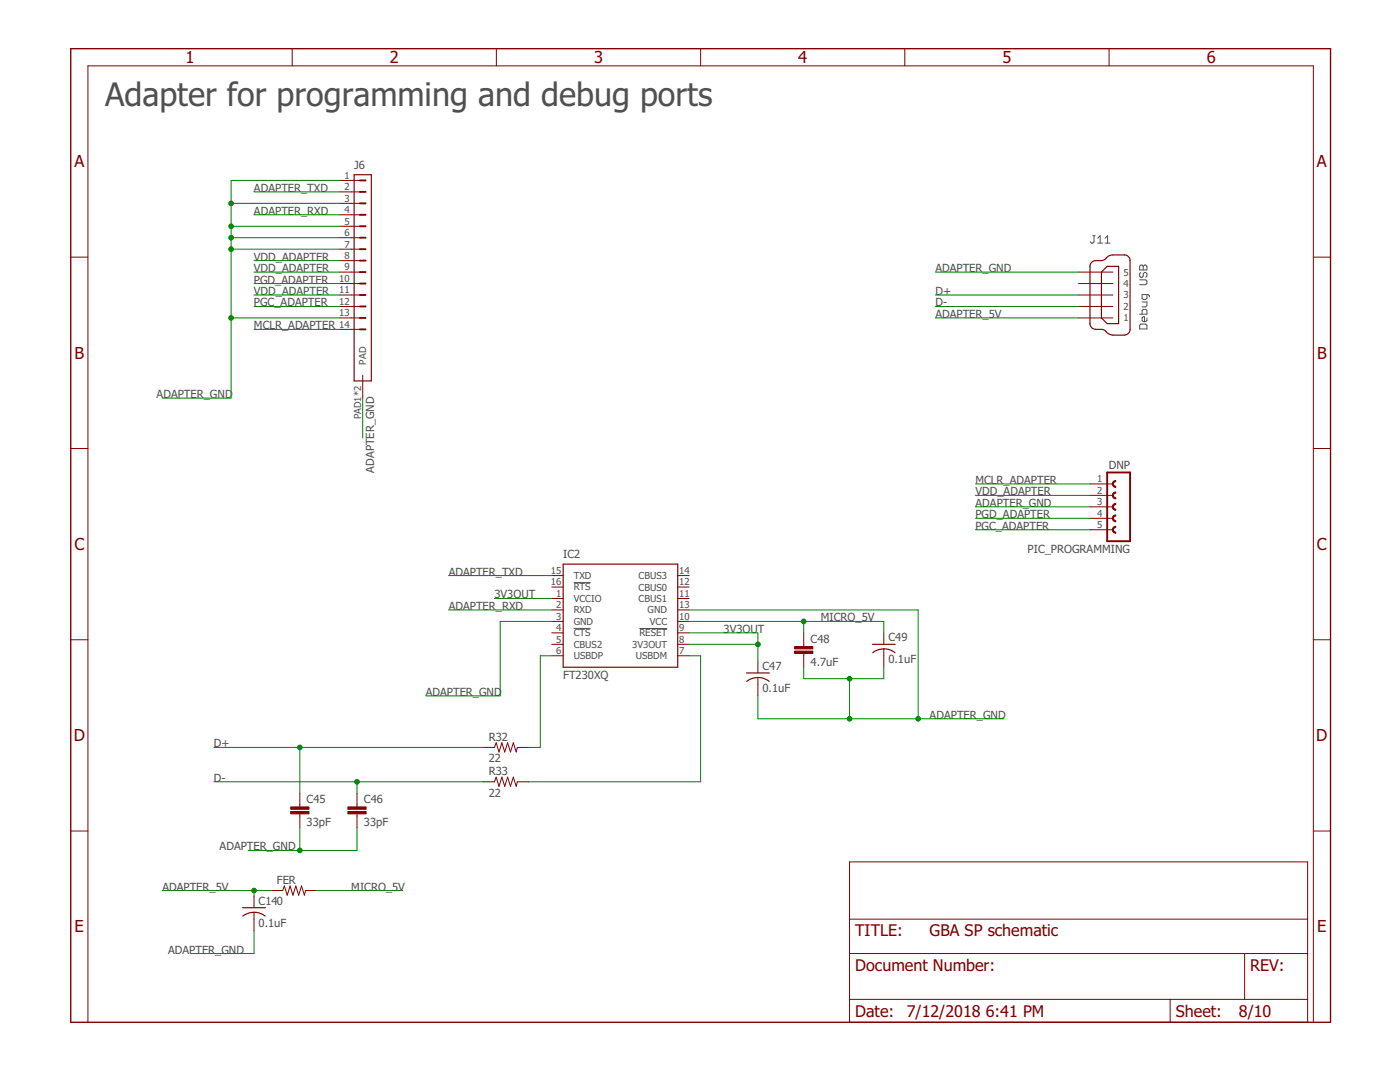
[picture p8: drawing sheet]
<svg xmlns="http://www.w3.org/2000/svg" width="279mm" height="216mm" viewBox="0 0 279 216" stroke-linecap="round" stroke-linejoin="round" font-family="sans-serif">
<g fill="none" stroke="#505050" stroke-width=".2">
<path d="M218.1 47h.5M218.3 47v1.3l-.2 .2h-.3l-.2-.2M219.1 48.5h.9M219.1 47.5l.5-.5v1.5M220.6 48.5h.9M220.6 47.5l.4-.5v1.5M227.4 53.1l.3-.2h.2l.3 .2 .2-.2h.2l.3 .2v.8h-1.5zM227.4 55.8h1.2l.3 .3v.5l-.3 .2h-1.2M227.7 54.4l-.3 .2v.5l.3 .2h.2l.3-.2v-.5l.2-.2h.2l.3 .2v.5l-.3 .2M228.2 53.1v.8M228.9 58.8v.7l-.3 .3h-.4l-.3-.3v-.7h1.2l.3 .2v.3M227.4 62.7h1.5v-.7l-.3-.3h-.4l-.3 .3v.7"/>
<path d="M227.7 64.7h.9l.3 .2v.7h-1.5v-.7zM227.9 60.3h1v.7l-.3 .2h-.7M228.9 63.4v.5l-.3 .3h-.4l-.3-.3v-.5l.3-.2h.2v1M114.5 116.2h3.4M114.5 125.4h3.4M127.6 125.4h5.6"/>
</g>
<path d="M14.1 9.7h251.4v194.3h-251.4z" fill="none" stroke="#800000" stroke-width=".28"/>
<g fill="none" stroke="#800000" stroke-width=".2">
<path d="M58.3 9.7v3.4M99.1 9.7v3.4M139.8 9.7v3.4M180.6 9.7v3.4M221.3 9.7v3.4M67.8 36h4M67.8 38.3h4M14.1 51.3h3.4M67.8 54.3h4M67.8 56.6h4M67.8 58.9h4M67.8 40.6h4"/>
<path d="M67.8 42.9h4M67.8 45.1h4M67.8 47.4h4M67.8 49.7h4M67.8 52h4M215.2 54.3h6.9M215.2 56.6h6.9M215.2 58.9h6.9M262.1 51.3h3.4M67.8 61.2h4M67.8 63.4h4M67.8 65.7h4"/>
<path d="M72.4 74.9v4.5M215.2 61.2h6.9M215.2 63.4h6.9M14.1 89.5h3.4M217.5 96.6h4.6M217.5 98.8h4.6M262.1 89.5h3.4M110.1 114.9h2.3M110.1 117.1h2.3M110.1 119.4h2.3M135.3 114.9h2.2M135.3 117.1h2.2"/>
<path d="M135.3 119.4h2.2M217.5 101.1h4.6M217.5 103.4h4.6M217.5 105.7h4.6M14.1 127.7h3.4M110.1 121.7h2.3M110.1 124h2.3M110.1 126.3h2.3M110.1 128.6h2.3M110.1 130.9h2.3M135.3 121.7h2.2M135.3 124h2.2"/>
<path d="M135.3 126.3h2.2M135.3 128.6h2.2M135.3 130.9h2.2M151.3 132v2.3M151.3 135.2v3.7M160.4 126.3v2.7M160.4 130.4v2.7M176.4 126.3v2.3M176.4 129.5v3.6M262.1 127.7h3.4M59.8 158.3v2.7M71.2 158.3v2.7"/>
<path d="M96.4 149.1h2.3l.3-.9 .6 1.9 .6-1.9 .5 1.9 .6-1.9 .6 1.9 .5-1.9 .6 1.9 .3-1h2.2M96.4 156h2.3l.3-.9 .6 1.8 .6-1.8 .5 1.8 .6-1.8 .6 1.8 .5-1.8 .6 1.8 .3-.9h2.2M14.1 165.8h3.4M50.7 178.8v2.3M54.1 177.7h2.3l.3-.9 .6 1.8 .6-1.8 .6 1.8 .5-1.8 .6 1.8 .6-1.8 .5 1.8 .3-.9h2.3M59.8 162.4v2.7M71.2 162.4v2.7M169.5 172h91.5v32h-91.5zM262.1 165.8h3.4M50.7 182v3.7M169.5 190.3h91.5M169.5 199.4h91.5"/>
<path d="M169.5 183.4h91.5M233.5 199.4v4.6M248.4 190.3v9.1M17.5 204v-190.9h244.6v190.9"/>
</g>
<path d="M70.7 34.9h3.4v41.1h-3.4zM217.8 52.4l.2-.1a2.17 2.17 0 0 1 1.8-.3l.5-.1 1.2-.9 .6-.1h2.5l.7 .4 .2 .7v14l-.4 .6-.7 .3-2.6-.1-.6-.2-.6-.6a2.28 2.28 0 0 0-1.9-.3l-.7-.2-.4-.4-.1-.5v-11.5zM221 53.1h2.2v11.5h-2.2l-1.2-1.2v-9.1zM112.4 112.6h22.9v20.5h-22.9zM149 134.3h4.5M151.3 135.2l.9 .1 1.3 .7M151.3 135.2l-1.4 .3-.9 .5M174.1 128.6h4.6M174.2 130.2a3.5 3.5 0 0 1 4.4 0M48.4 181.1h4.6M48.5 182.8a3.6 3.6 0 0 1 4.4 0" fill="none" stroke="#800000" stroke-width=".23"/>
<g fill="none" stroke="#800000" stroke-width=".38">
<path d="M71.8 36h1.2M71.8 38.3h1.2M71.8 40.6h1.2M71.8 42.9h1.2M71.8 45.1h1.2M71.8 47.4h1.2M71.8 49.7h1.2M71.8 52h1.2M71.8 54.3h1.2M71.8 56.6h1.2M71.8 58.9h1.2M71.8 61.2h1.2"/>
<path d="M71.8 63.4h1.2M71.8 65.7h1.2M221 94.3h4.5v13.7h-4.5z"/>
</g>
<g fill="#800000" stroke="#800000" stroke-width=".2">
<path d="M222.2 100.6l.5-.1v.2a.46 .46 0 0 0-.5 .4 .46 .46 0 0 0 .5 .5v.2a.7 .7 0 0 1-.7-.4 .7 .7 0 0 1 .2-.8z" fill-rule="evenodd"/>
<path d="M222.2 98.4l.5-.2v.2a.46 .46 0 0 0-.5 .5 .46 .46 0 0 0 .5 .4v.2a.7 .7 0 0 1-.7-.4 .7 .7 0 0 1 .2-.7z" fill-rule="evenodd"/>
<path d="M222.2 96.1l.5-.2v.2a.46 .46 0 0 0-.5 .5 .46 .46 0 0 0 .5 .4v.3a.7 .7 0 0 1-.7-.5 .7 .7 0 0 1 .2-.7z" fill-rule="evenodd"/>
<path d="M222.2 105.2l.5-.2v.3a.46 .46 0 0 0-.5 .4 .46 .46 0 0 0 .5 .5v.2a.7 .7 0 0 1-.7-.4 .7 .7 0 0 1 .2-.8z" fill-rule="evenodd"/>
<path d="M222.2 102.9l.5-.2v.3a.46 .46 0 0 0-.5 .4 .46 .46 0 0 0 .5 .5v.2a.7 .7 0 0 1-.7-.4 .7 .7 0 0 1 .2-.8z" fill-rule="evenodd"/>
</g>
<g fill="#800000" stroke="#800000" stroke-width=".2">
<path d="M69.4 161.9h3.7v.5h-3.7z"/>
<path d="M69.4 161h3.7v.5h-3.7z"/>
<path d="M58 161.9h3.7v.5h-3.7z"/>
<path d="M58 161h3.7v.5h-3.7z"/>
<path d="M158.6 129.9h3.6v.5h-3.6z"/>
<path d="M158.6 129h3.6v.5h-3.6z"/>
</g>
<g fill="none" stroke="#008000" stroke-width=".2">
<path d="M50.7 38.3h17.1M67.8 36h-21.7v43.4h-13.7M46.1 49.7h21.7M46.1 47.4h21.7M46.1 40.6h21.7M46.1 45.1h21.7M50.7 54.3h17.1M50.7 58.9h17.1M50.7 52h17.1M50.7 56.6h17.1M50.7 42.9h17.1M186.7 54.3h28.5"/>
<path d="M186.7 58.9h28.5M46.1 63.4h21.7M50.7 65.7h17.1M50.7 61.2h17.1M72.4 79.4v8M186.7 63.4h28.5M186.7 61.2h28.5M194.7 96.6h22.8M194.7 98.8h22.8M89.5 114.9h20.6M98.7 119.4h11.4M194.7 101.1h22.8"/>
<path d="M194.7 103.4h22.8M194.7 105.7h22.8M89.5 121.7h20.6M110.1 124h-10.3v14.9h-14.8M110.1 130.9h-2.3v18.2h-2.3M137.5 124h38.9v2.3M137.5 121.7h45.7v21.7M137.5 126.3h13.8v5.7M137.5 130.9h2.3v25.1h-34.3M137.5 128.6h13.8M151.3 138.9v4.5h49.1M160.4 124v2.3"/>
<path d="M160.4 133.1v2.3h16v-2.3M169.5 135.4v8M42.7 149.1h53.7M42.7 156h53.7M59.8 149.1v9.2M71.2 156v2.3M32.4 177.7h21.7M50.7 177.7v1.1M59.8 165.1v4.6M63.3 177.7h17.1M71.2 165.1v4.6h-21.6M50.7 185.7v4.6h-12.6"/>
</g>
<g fill="#008000" stroke="#008000" stroke-width=".2">
<circle cx="59.8" cy="169.7" r=".47"/>
<circle cx="169.5" cy="135.4" r=".47"/>
<circle cx="169.5" cy="143.4" r=".47"/>
<circle cx="183.2" cy="143.4" r=".47"/>
<circle cx="46.1" cy="63.4" r=".47"/>
<circle cx="46.1" cy="49.7" r=".47"/>
<circle cx="46.1" cy="47.4" r=".47"/>
<circle cx="46.1" cy="40.6" r=".47"/>
<circle cx="46.1" cy="45.1" r=".47"/>
<circle cx="59.8" cy="149.1" r=".47"/>
<circle cx="71.2" cy="156" r=".47"/>
<circle cx="50.7" cy="177.7" r=".47"/>
<circle cx="160.4" cy="124" r=".47"/>
<circle cx="151.3" cy="128.6" r=".47"/>
</g>
<text font-size="6.5" fill="#505050" x="21" y="21.1">Adapter for programming and debug ports</text>
<g font-size="3.3" fill="#800000">
<text x="37" y="12.6">1</text>
<text x="77.8" y="12.6">2</text>
<text x="118.6" y="12.6">3</text>
<text x="159.3" y="12.6">4</text>
<text x="200.1" y="12.6">5</text>
<text x="240.8" y="12.6">6</text>
<text x="14.8" y="33.4">A</text>
<text x="262.8" y="33.4">A</text>
<text x="14.9" y="71.6">B</text>
<text x="262.8" y="71.6">B</text>
<text x="14.8" y="109.7">C</text>
<text x="262.8" y="109.7">C</text>
<text x="14.7" y="147.9">D</text>
<text x="262.7" y="147.9">D</text>
<text x="14.9" y="186.1">E</text>
<text x="262.9" y="186.1">E</text>
</g>
<g font-size="3.2" fill="#800000">
<text x="170.7" y="186.8">TITLE:</text>
<text x="185.5" y="186.8">GBA SP schematic</text>
<text x="170.7" y="193.7">Document Number:</text>
<text x="249.5" y="193.7">REV:</text>
<text x="170.7" y="202.8">Date:</text>
<text x="181" y="202.8">7/12/2018</text>
<text x="196.7" y="202.8">6:41 PM</text>
<text x="234.7" y="202.8">Sheet:</text>
<text x="247.2" y="202.8">8/10</text>
</g>
<g font-size="2.2" fill="#505050">
<text x="70.7" y="33.7">J6</text>
<text x="50.7" y="38.3">ADAPTER_TXD</text>
<text x="50.7" y="42.9">ADAPTER_RXD</text>
<text x="50.7" y="52">VDD_ADAPTER</text>
<text x="50.7" y="58.9">VDD_ADAPTER</text>
<text x="50.7" y="54.3">VDD_ADAPTER</text>
<text x="50.7" y="56.6">PGD_ADAPTER</text>
<text x="186.7" y="54.3">ADAPTER_GND</text>
<text x="186.7" y="58.9">D+</text>
<text x="50.7" y="65.7">MCLR_ADAPTER</text>
<text x="50.7" y="61.1">PGC_ADAPTER</text>
<text x="186.7" y="61.1">D-</text>
<text x="186.7" y="63.4">ADAPTER_5V</text>
<text x="31.3" y="79.4">ADAPTER_GND</text>
<text x="74.7" y="94.3" transform="rotate(-90 74.7 94.3)">ADAPTER_GND</text>
<text x="221.3" y="93.6">DNP</text>
<text x="194.7" y="101.1">ADAPTER_GND</text>
<text x="194.7" y="96.6">MCLR_ADAPTER</text>
<text x="194.7" y="98.9">VDD_ADAPTER</text>
<text x="194.7" y="103.4">PGD_ADAPTER</text>
<text x="194.7" y="105.7">PGC_ADAPTER</text>
<text x="112.4" y="111.4">IC2</text>
<text x="205.1" y="110.3">PIC_PROGRAMMING</text>
<text x="89.5" y="114.9">ADAPTER_TXD</text>
<text x="98.7" y="119.4">3V3OUT</text>
<text x="89.5" y="121.7">ADAPTER_RXD</text>
<text x="163.8" y="124">MICRO_5V</text>
<text x="144.4" y="126.3">3V3OUT</text>
<text x="161.8" y="128.2">C48</text>
<text x="177.3" y="128">C49</text>
<text x="112.4" y="135.4">FT230XQ</text>
<text x="152.2" y="133.7">C47</text>
<text x="161.8" y="132.8">4.7uF</text>
<text x="177.3" y="132.3">0.1uF</text>
<text x="85" y="138.8">ADAPTER_GND</text>
<text x="152.2" y="138">0.1uF</text>
<text x="185.5" y="143.4">ADAPTER_GND</text>
<text x="42.7" y="149.1">D+</text>
<text x="97.5" y="147.8">R32</text>
<text x="42.7" y="156">D-</text>
<text x="97.5" y="152.1">22</text>
<text x="97.5" y="154.6">R33</text>
<text x="61.2" y="160.2">C45</text>
<text x="72.6" y="160.2">C46</text>
<text x="97.5" y="159">22</text>
<text x="61.2" y="164.8">33pF</text>
<text x="72.6" y="164.8">33pF</text>
<text x="43.8" y="169.7">ADAPTER_GND</text>
<text x="32.4" y="177.7">ADAPTER_5V</text>
<text x="55.3" y="176.4">FER</text>
<text x="70.1" y="177.7">MICRO_5V</text>
<text x="51.6" y="184.9">0.1uF</text>
<text x="51.6" y="180.6">C140</text>
<text x="33.5" y="190.3">ADAPTER_GND</text>
</g>
<g font-size="1.9" fill="#505050">
<text x="68.7" y="35.7">1</text>
<text x="68.7" y="38">2</text>
<text x="68.7" y="40.3">3</text>
<text x="68.7" y="42.5">4</text>
<text x="68.7" y="44.8">5</text>
<text x="68.7" y="47.1">6</text>
<text x="68.7" y="49.4">7</text>
<text x="68.7" y="51.7">8</text>
<text x="68.7" y="54">9</text>
<text x="67.7" y="56.3">10</text>
<text x="67.7" y="58.5">11</text>
<text x="224.2" y="55">5</text>
<text x="224.2" y="57.3">4</text>
<text x="224.2" y="59.5">3</text>
<text x="67.7" y="60.8">12</text>
<text x="67.7" y="63.1">13</text>
<text x="67.7" y="65.4">14</text>
<text x="224.2" y="61.8">2</text>
<text x="224.2" y="64.1">1</text>
<text x="73.1" y="72.8" transform="rotate(-90 73.1 72.8)">PAD</text>
<text x="72.1" y="83.7" transform="rotate(-90 72.1 83.7)">PAD1*2</text>
<text x="218.9" y="96.2">1</text>
<text x="218.9" y="98.5">2</text>
<text x="218.9" y="100.8">3</text>
<text x="218.9" y="103.1">4</text>
<text x="218.9" y="105.4">5</text>
<text x="110" y="114.5">15</text>
<text x="110" y="116.8">16</text>
<text x="111" y="119.1">1</text>
<text x="114.5" y="115.5">TXD</text>
<text x="114.5" y="117.8">RTS</text>
<text x="127.4" y="117.8">CBUS0</text>
<text x="127.4" y="115.5">CBUS3</text>
<text x="135.6" y="119.1">11</text>
<text x="135.6" y="116.8">12</text>
<text x="135.6" y="114.5">14</text>
<text x="111" y="121.4">2</text>
<text x="111" y="123.7">3</text>
<text x="111" y="126">4</text>
<text x="114.5" y="120.1">VCCIO</text>
<text x="114.5" y="122.4">RXD</text>
<text x="114.5" y="124.7">GND</text>
<text x="127.4" y="120.1">CBUS1</text>
<text x="129.3" y="122.4">GND</text>
<text x="129.7" y="124.7">VCC</text>
<text x="135.6" y="126">9</text>
<text x="135.6" y="123.7">10</text>
<text x="135.6" y="121.4">13</text>
<text x="111" y="128.2">5</text>
<text x="111" y="130.5">6</text>
<text x="114.5" y="127">CTS</text>
<text x="114.5" y="129.3">CBUS2</text>
<text x="114.5" y="131.5">USBDP</text>
<text x="126.1" y="129.3">3V3OUT</text>
<text x="126.9" y="131.5">USBDM</text>
<text x="127.6" y="127">RESET</text>
<text x="135.6" y="130.5">7</text>
<text x="135.6" y="128.2">8</text>
</g>
</svg>
